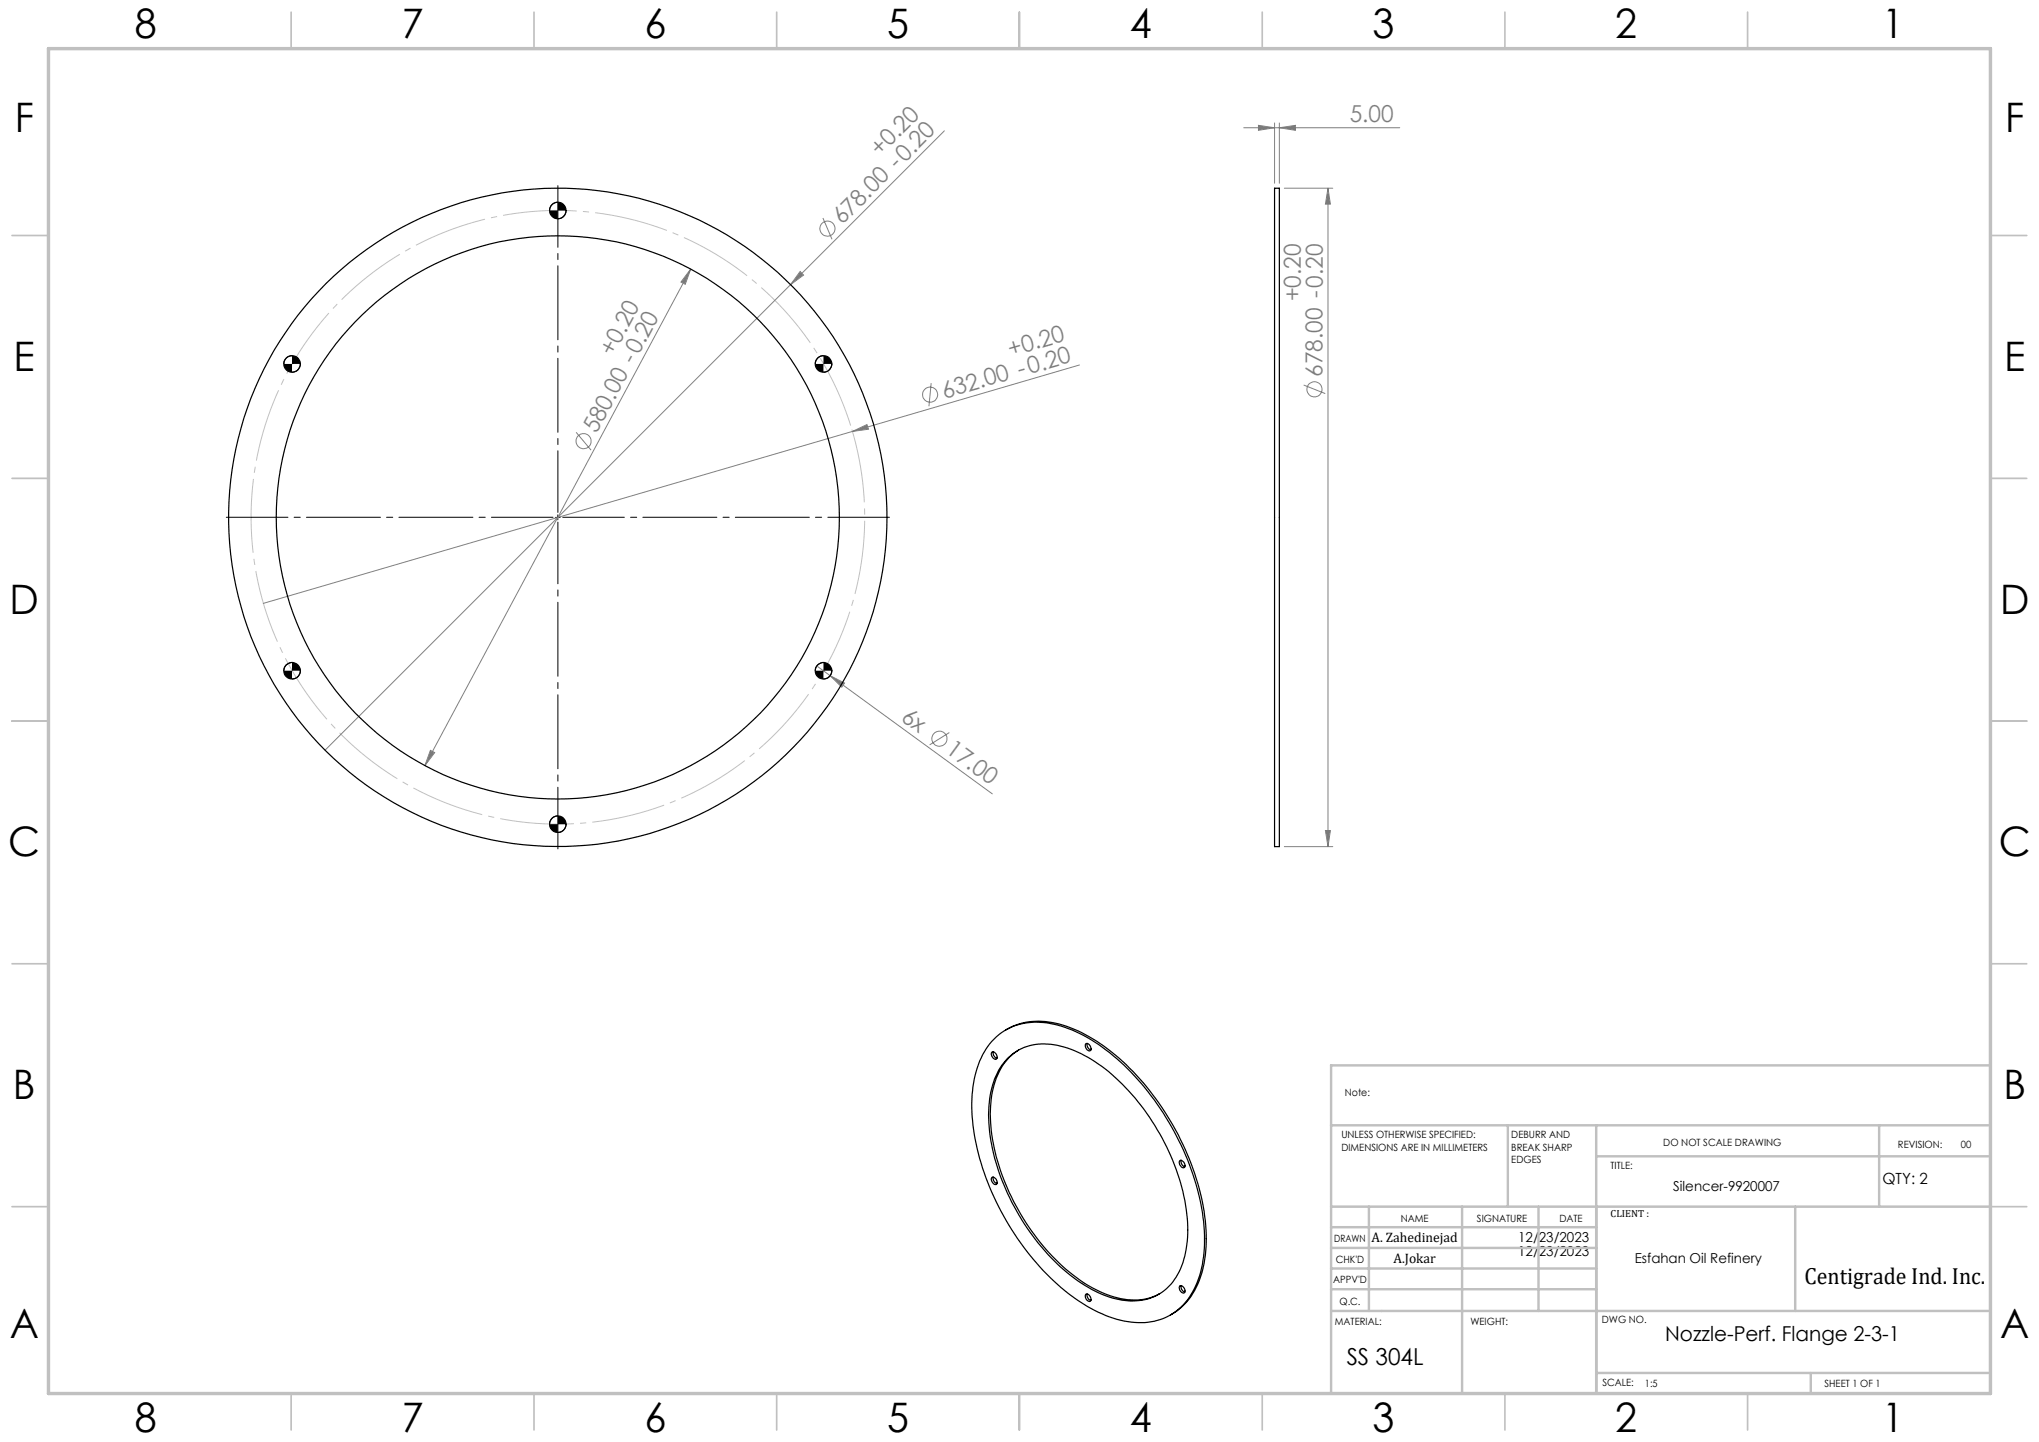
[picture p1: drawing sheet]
<svg xmlns="http://www.w3.org/2000/svg" width="420mm" height="297mm" viewBox="0 0 420 297" stroke-linecap="round" stroke-linejoin="round" font-family="sans-serif">
<g fill="none" stroke="#808080" stroke-width=".21">
<path d="M194.5 26.9l-127.5 127.6M256.2 26.3h32.1M259.2 25.8l3.3 .5-3.3 .5zM262.5 25.3v12.4M263.5 26.3l3.3-.5v1zM263.5 25.3v12.4M264.5 38.8h10M273.5 38.8l.5 3.2h-1zM273.5 38.8v135.6M142.3 55.4l-54.8 102.3M142.3 55.4l-1.2 3.2-.8-.5zM164.8 55.9l.7 .8-2.7 1.9z"/>
<path d="M169.5 44.9l1.9 4.4M191.8 78.9l-.5 4.8M222.4 75.2l-46.8 13.7M268.5 79.3l4.5 1.8M118.7 89l3 3.7M175.6 88.9l3-1.4 .3 .9zM175.6 88.9l-121.4 35.4M168.2 137.2l2.8 2M171 139.2l3 1.5-.6 .8zM171 139.2l33.4 24.3M88.7 154.5l.8 .5-2 2.7zM195.5 150.9l-4 2.5"/>
<path d="M264.5 174.4h10M273 171.1h1l-.5 3.3z"/>
<circle cx="170.4" cy="47.1" r="1.56"/>
<circle cx="120.2" cy="90.9" r="1.56"/>
<circle cx="191.6" cy="81.3" r="1.55"/>
<circle cx="270.7" cy="80.2" r="1.55"/>
<circle cx="193.5" cy="152.1" r="1.56"/>
</g>
<g fill="none" stroke="#000" stroke-width=".21">
<path d="M114.9 41.7a1.69 1.69 0 0 0-1.7 1.7M116.6 43.4a1.69 1.69 0 0 1-1.7 1.6M60.1 73.3a1.69 1.69 0 0 0-1.6 1.7M61.9 75a1.69 1.69 0 0 1-1.8 1.7M169.6 73.3a1.69 1.69 0 0 0-1.7 1.7M171.3 75a1.75 1.75 0 0 1-1.7 1.7M114.4 106.6h1M114.9 106v1.1M60.1 136.5h-.3a1.74 1.74 0 0 0-1.3 1.6M61.9 138.1a1.75 1.75 0 0 1-1.8 1.8M169.6 136.5h-.3a1.74 1.74 0 0 0-1.4 1.6M171.3 138.1a1.81 1.81 0 0 1-1.7 1.8"/>
<path d="M114.9 168.1a1.69 1.69 0 0 0-1.7 1.7M116.6 169.8a1.69 1.69 0 0 1-1.7 1.6"/>
</g>
<path d="M175.4 88.1a63.2 63.2 0 0 0-105.9-25.5 63.2 63.2 0 0 0 29.1 105 63.2 63.2 0 0 0 77.6-76.3l-.8-3.2" fill="none" stroke="#c0c0c0" stroke-width=".21" stroke-dasharray="15.2 1.3 1.3 1.3" stroke-dashoffset="-.4" stroke-linecap="butt"/>
<path d="M113.9 106.5h-67.3M114.9 105.5v-67.3M114.9 107.5v67.3M115.9 106.5h67.3" fill="none" stroke="#000" stroke-width=".21" stroke-dasharray="15.2 1.3 1.3 1.3" stroke-dashoffset="2.5"/>
<g fill="none" stroke="#c0c0c0" stroke-width=".35">
<path d="M60 2.5v7.5M110 2.5v7.5M160 2.5v7.5M210 2.5v7.5M260 2.5v7.5M310 2.5v7.5M360 2.5v7.5M2.5 48.5h7.5M410 48.5h7.5M2.5 98.5h7.5M410 98.5h7.5M2.5 148.5h7.5"/>
<path d="M410 148.5h7.5M2.5 198.5h7.5M410 198.5h7.5M2.5 248.5h7.5M410 248.5h7.5M60 287v7.5M110 287v7.5M160 287v7.5M210 287v7.5M260 287v7.5M310 287v7.5M360 287v7.5"/>
</g>
<g fill="none" stroke="#c0c0c0" stroke-width=".5">
<path d="M410 219.4h-135.8v67.4M274.2 231.8h135.8M310.6 231.8v16.7M328.8 231.8v55.2M328.8 238.2h81.2M387.1 231.8v16.7M274.2 248.5h135.8M274.2 257h54.6M274.2 252.8h54.6M282 248.5v21.5M301.2 248.5v38.3M316.9 248.5v21.5"/>
<path d="M369.8 248.5v21.5M274.2 265.5h54.6M274.2 261.3h54.6M274.2 270h135.8M328.8 282.8h81.2M373 282.8v4.2"/>
</g>
<path d="M10 10h400v277h-400z" fill="none" stroke="#c0c0c0" stroke-width=".7"/>
<path d="M58.5 138.1a1.75 1.75 0 0 0 1.6 1.8v-1.8zM60.1 136.5v1.6h1.8a1.69 1.69 0 0 0-1.8-1.6zM113.2 169.8a1.69 1.69 0 0 0 1.7 1.6v-1.6zM114.9 168.1v1.7h1.7a1.69 1.69 0 0 0-1.7-1.7zM167.9 138.1a1.75 1.75 0 0 0 1.7 1.8v-1.8zM169.6 136.5v1.6h1.7a1.75 1.75 0 0 0-1.7-1.6zM167.9 75a1.69 1.69 0 0 0 1.7 1.7v-1.7zM169.6 73.3v1.7h1.7a1.75 1.75 0 0 0-1.7-1.7zM113.2 43.4a1.69 1.69 0 0 0 1.7 1.6v-1.6zM114.9 41.7v1.7h1.7a1.69 1.69 0 0 0-1.7-1.7zM58.5 75a1.69 1.69 0 0 0 1.6 1.7v-1.7zM60.1 73.3v1.7h1.8a1.69 1.69 0 0 0-1.8-1.7z" fill="#000"/>
<g fill="#808080">
<path d="M175.6 88.9l3-1.4 .3 .9z"/>
<path d="M164.8 55.9l.7 .8-2.7 1.9z"/>
<path d="M171 139.2l3 1.5-.6 .8z"/>
<path d="M263.5 26.3l3.3-.5v1zM259.2 25.8l3.3 .5-3.3 .5z"/>
<path d="M88.7 154.5l-1.2 3.2 2-2.7zM142.3 55.4l-2 2.7 .8 .5z"/>
<path d="M273.5 38.8l.5 3.2h-1zM273 171.1h1l-.5 3.3z"/>
</g>
<g fill="none" stroke="#000" stroke-width=".25">
<path d="M262.5 38.8h1v135.6h-1zM204.3 214.5a12.7 12.7 0 0 1 12.8-3.5 32.5 32.5 0 0 1 15.2 9.1 55.7 55.7 0 0 1 15.6 31.5 24.9 24.9 0 0 1-2.2 14.4 12.2 12.2 0 0 1-13.4 6.2 30.8 30.8 0 0 1-15.9-9 55.4 55.4 0 0 1-16-31.4 24.6 24.6 0 0 1 2.3-15.1zM204.3 216.7a.94 .94 0 0 1 .9 .4 .94 .94 0 0 1 0 1.1 1.05 1.05 0 0 1-.9-1.5zM204.6 216.6v.1a1.22 1.22 0 0 0 .8 1.3M207.2 212.1a14.4 14.4 0 0 1 12.5-.7 40.3 40.3 0 0 1 17.8 14.1 53.1 53.1 0 0 1 10.9 27.8 21.8 21.8 0 0 1-3.4 14.2 11.8 11.8 0 0 1-3.9 3.3M207.5 218a11.3 11.3 0 0 1 11.7-2.4 32 32 0 0 1 14.6 10.5 45.6 45.6 0 0 1 10.9 26.4 17.7 17.7 0 0 1-3.5 12 10.9 10.9 0 0 1-11.4 3 30.8 30.8 0 0 1-15.3-10.7 46.5 46.5 0 0 1-10.7-24.6 18.7 18.7 0 0 1 3-13.3zM209.8 216.2a12.6 12.6 0 0 0-5.5 9.3 35.3 35.3 0 0 0 3.2 19.2 44.1 44.1 0 0 0 17 20.3 16.1 16.1 0 0 0 12 2.4l2.3-.9M223.7 215a.94 .94 0 0 1 .9 .4 .94 .94 0 0 1-.1 1 1.02 1.02 0 0 1-.8-1.4zM223.9 214.9a1.14 1.14 0 0 0 .8 1.3M243 239.1a.86 .86 0 0 1 1.1 .9 .46 .46 0 0 1-.3 .5 .46 .46 0 0 1-.6-.3 1.01 1.01 0 0 1-.2-1.1zM243.3 239v.1a1.21 1.21 0 0 0 .8 1.2M204.3 242.5a.93 .93 0 0 1 .9 .5 .93 .93 0 0 1 0 1 1.08 1.08 0 0 1-.9-1.5z"/>
<path d="M204.6 242.4v.1a1.14 1.14 0 0 0 .8 1.3M223.7 266.6a.94 .94 0 0 1 .9 .4 .94 .94 0 0 1-.1 1 1.02 1.02 0 0 1-.8-1.4zM223.9 266.5a1.14 1.14 0 0 0 .8 1.4M243 264.9a.94 .94 0 0 1 .9 .4 .94 .94 0 0 1 0 1 1.05 1.05 0 0 1-.9-1.4zM243.3 264.8v.1a1.22 1.22 0 0 0 .8 1.2"/>
<circle cx="114.9" cy="43.4" r="1.7"/>
<circle cx="60.2" cy="75" r="1.71"/>
<circle cx="169.6" cy="75" r="1.71"/>
<circle cx="114.9" cy="106.6" r="67.8"/>
<circle cx="114.9" cy="106.6" r="58"/>
<circle cx="60.2" cy="138.2" r="1.7"/>
<circle cx="169.6" cy="138.2" r="1.7"/>
<circle cx="114.9" cy="169.8" r="1.7"/>
</g>
<g font-size="8.4">
<text x="27.7" y="7.9">8</text>
<text x="82.7" y="7.9">7</text>
<text x="132.7" y="7.9">6</text>
<text x="182.7" y="7.9">5</text>
<text x="232.7" y="7.9">4</text>
<text x="282.7" y="7.9">3</text>
<text x="332.7" y="7.9">2</text>
<text x="387.7" y="7.9">1</text>
<text x="3" y="27.1">F</text>
<text x="413" y="27.1">F</text>
<text x="2.8" y="76.4">E</text>
<text x="412.8" y="76.4">E</text>
<text x="2" y="126.4">D</text>
<text x="412" y="126.4">D</text>
<text x="1.7" y="176.4">C</text>
<text x="411.7" y="176.4">C</text>
<text x="2.7" y="226.4">B</text>
<text x="412.7" y="226.4">B</text>
<text x="2" y="275.6">A</text>
<text x="412" y="275.6">A</text>
<text x="27.7" y="294.9">8</text>
<text x="82.7" y="294.9">7</text>
<text x="132.7" y="294.9">6</text>
<text x="182.7" y="294.9">5</text>
<text x="232.7" y="294.9">4</text>
<text x="282.7" y="294.9">3</text>
<text x="332.7" y="294.9">2</text>
<text x="387.7" y="294.9">1</text>
</g>
<g font-size="4.8" fill="#808080">
<text x="278" y="25.2">5.00</text>
<text x="181.3" y="32.3" transform="rotate(-45 181.3 32.3)">+0.20</text>
<text x="173.4" y="46.4" transform="rotate(-45 173.4 46.4)">678.00 -0.20</text>
<text x="268" y="62.1" transform="rotate(-90 268 62.1)">+0.20</text>
<text x="126.3" y="73.6" transform="rotate(-62 126.3 73.6)">+0.20</text>
<text x="208.2" y="73.5" transform="rotate(-16 208.2 73.5)">+0.20</text>
<text x="272.4" y="77.6" transform="rotate(-90 272.4 77.6)">678.00 -0.20</text>
<text x="194.5" y="82.1" transform="rotate(-16 194.5 82.1)">632.00 -0.20</text>
<text x="122.9" y="89.4" transform="rotate(-62 122.9 89.4)">580.00 -0.20</text>
<text x="185.4" y="148.3" transform="rotate(36 185.4 148.3)">6x</text>
<text x="194.6" y="155" transform="rotate(36 194.6 155)">17.00</text>
</g>
<g font-size="4.8">
<text x="371.7" y="264.5">Centigrade Ind. Inc.</text>
<text x="277.4" y="281.1">SS 304L</text>
</g>
<text font-size="4.2" x="343" y="276.1">Nozzle-Perf. Flange 2-3-1</text>
<text font-size="3.2" x="387.7" y="243.9">QTY: 2</text>
<g font-size="2.8">
<text x="344.7" y="245.3">Silencer-9920007</text>
<text x="282.5" y="255.9">A. Zahedinejad</text>
<text x="312.7" y="255.9">12/23/2023</text>
<text x="287" y="260.1">A.Jokar</text>
<text x="312.7" y="258.7">12/23/2023</text>
<text x="336.7" y="260.1">Esfahan Oil Refinery</text>
</g>
<g font-size="2.1">
<text x="277" y="225.8">Note:</text>
<text x="276.3" y="234.5">UNLESS OTHERWISE SPECIFIED:</text>
<text x="276.3" y="237">DIMENSIONS ARE IN MILLIMETERS</text>
<text x="311.3" y="234.5">DEBURR AND</text>
<text x="311.3" y="237">BREAK SHARP</text>
<text x="311.3" y="239.5">EDGES</text>
<text x="342.6" y="235.9">DO NOT SCALE DRAWING</text>
<text x="391" y="236.5">REVISION:</text>
<text x="403.9" y="236.5">00</text>
<text x="331.8" y="240.8">TITLE:</text>
<text x="288.5" y="251.7">NAME</text>
<text x="304.2" y="251.7">SIGNATURE</text>
<text x="321.2" y="251.7">DATE</text>
<text x="331.8" y="250.7">CLIENT :</text>
<text x="274.8" y="255.8">DRAWN</text>
<text x="275.1" y="260.1">CHK'D</text>
<text x="274.6" y="264.2">APPV'D</text>
<text x="275.9" y="268.7">Q.C.</text>
<text x="275" y="273">MATERIAL:</text>
<text x="302.9" y="273">WEIGHT:</text>
<text x="330" y="272.5">DWG NO.</text>
<text x="330.1" y="285.6">SCALE:</text>
<text x="338.8" y="285.6">1:5</text>
<text x="375.8" y="285.6">SHEET 1 OF 1</text>
</g>
</svg>
